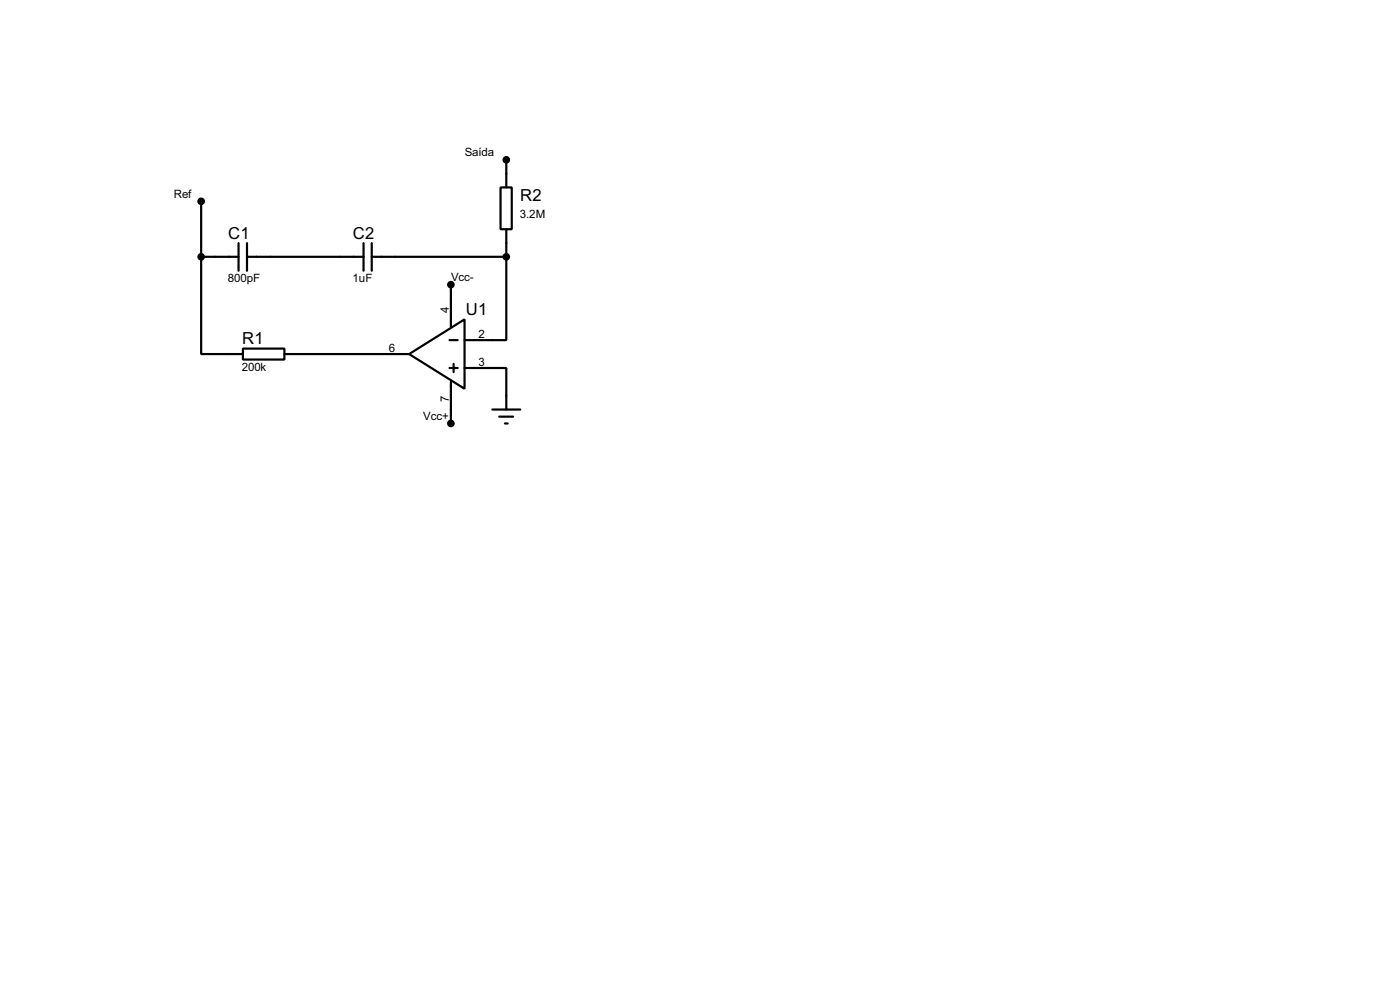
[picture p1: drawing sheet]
<svg xmlns="http://www.w3.org/2000/svg" width="256mm" height="180mm" viewBox="0 0 256 180" stroke-linecap="round" stroke-linejoin="round" font-family="sans-serif">
<g fill="none" stroke="#000" stroke-width=".4">
<path d="M36.9 36.9v10.1M91.7 34.3h2.1v7.7h-2.1zM92.8 29.3v5M36.9 47v17.8h7.6M36.9 47h6.8M43.7 44.5v5.1M45.3 47h21.3M45.3 44.5v5.1M66.6 44.5v5.1M68.1 47h24.7M68.1 44.5v5.1M82.6 52.1v7.6"/>
<path d="M92.8 47v15.3h-7.7M92.8 42v5M44.5 63.8h7.6v2h-7.6zM52.1 64.8h22.9M75 64.8l10.1-6.3v12.7zM82.4 62.3h1.5M82.4 67.4h1.5M82.6 69.9v7.6M83.1 66.6v1.5M85.1 67.4h7.7v7.6M90.2 75h5.1M91.5 76.3h2.5"/>
<path d="M92.5 77.5h.5"/>
</g>
<g fill="#000" stroke="#000" stroke-width=".4">
<circle cx="36.8" cy="36.9" r=".5"/>
<circle cx="92.7" cy="29.3" r=".5"/>
<circle cx="36.8" cy="47" r=".5"/>
<circle cx="82.6" cy="52.1" r=".5"/>
<circle cx="92.7" cy="47" r=".5"/>
<circle cx="82.6" cy="77.5" r=".5"/>
</g>
<g font-size="3.4">
<text x="95.3" y="36.9">R2</text>
<text x="41.8" y="43.7">C1</text>
<text x="64.7" y="43.7">C2</text>
<text x="85.4" y="57.7">U1</text>
<text x="44.4" y="63">R1</text>
</g>
<g font-size="2.4">
<text x="85.1" y="28.6">Saída</text>
<text x="31.8" y="36.2">Ref</text>
<text x="95.2" y="39.9">3.2M</text>
<text x="41.8" y="51.7">800pF</text>
<text x="64.6" y="51.7">1uF</text>
<text x="82.6" y="51.5">Vcc-</text>
<text x="82.2" y="57.2" transform="rotate(-90 82.2 57.2)">4</text>
<text x="71.3" y="64.4">6</text>
<text x="87.7" y="61.9">2</text>
<text x="44.3" y="67.9">200k</text>
<text x="87.7" y="67">3</text>
<text x="77.5" y="76.9">Vcc+</text>
<text x="82.2" y="73.6" transform="rotate(-90 82.2 73.6)">7</text>
</g>
</svg>
